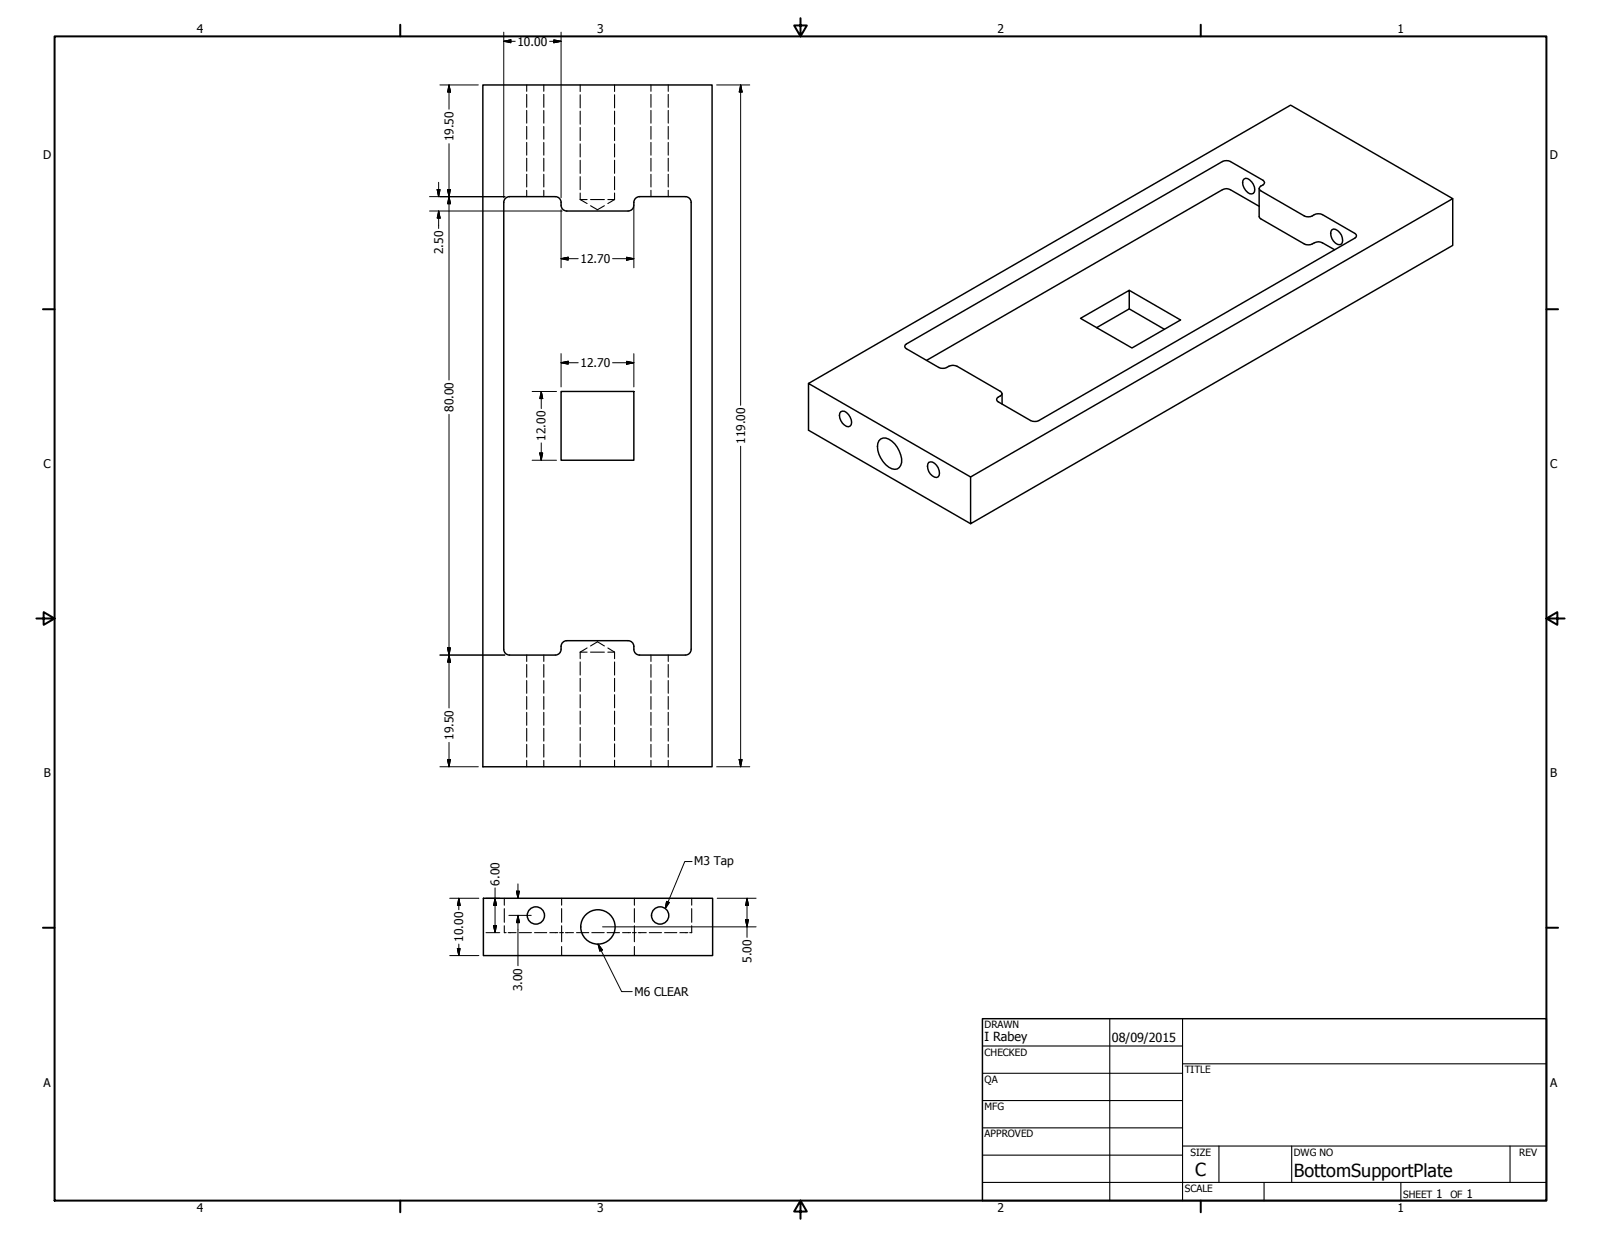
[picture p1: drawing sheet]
<svg xmlns="http://www.w3.org/2000/svg" width="559mm" height="432mm" viewBox="0 0 559 432" stroke-linecap="round" stroke-linejoin="round" font-family="sans-serif">
<!-- layer: Visible (ANSI) -->
<g fill="none" stroke="#000" stroke-width=".51">
<path d="M168.5 29.7h80v238h-80zM175.8 70.6v156M175.8 70.6a2 2 0 0 1 2-2h16a2 2 0 0 1 2 2M195.8 70.6a2.29 2.29 0 0 0 2 3.1h21.4a2.25 2.25 0 0 0 2-3.1M239.2 68.6h-16a2 2 0 0 0-2 2M239.2 68.6a2 2 0 0 1 2 2M241.2 70.6v156M434.2 62.5a2.02 2.02 0 0 1 2.7 1 3.3 3.3 0 0 1 .6 4 3.1 3.1 0 0 1-3.7-2.9v-1.6zM439.5 72l-10-5.8a2.75 2.75 0 0 0-2.8 0l-103.3 59.6M439.5 65.8v9.8l.2 .5 15.5 9.1a3.4 3.4 0 0 0 3.5-.4 2.87 2.87 0 0 1 2.9 0l4.2 2.4M507 69.3v16.4l-168.2 97.1v-16.3M464.9 80.2a2.11 2.11 0 0 1 2.7 1 3.5 3.5 0 0 1 .6 4 3 3 0 0 1-3.6-2.8l-.2-.9z"/>
<path d="M394.1 101.3l18 10.4-17 9.8-18-10.4 17-9.8v6.5l-11.3 6.6M394.1 107.8l12.3 7.1M195.8 136.7h25.4v24h-25.4zM282.2 133.9l56.6 32.6 168.2-97.2-56.5-32.6-168.3 97.2v16.3l56.6 32.6M315.9 120.5l110.8-64.1a3.2 3.2 0 0 1 2.8 0l11.3 6.5 .6 .9-.6 .8-1.1 .7-.2 .5 .6 .8 15.1 8.8a3.3 3.3 0 0 0 3.5-.5 3.4 3.4 0 0 1 2.9 0l11.3 6.6 .4 .4v.8l-110.7 64.1a3.4 3.4 0 0 1-2.9 0l-11.7-6.9v-.9l1.6-1.1 .2-.5-.7-.8-15.1-8.8a4.4 4.4 0 0 0-4.2 .7h-1.5l-.6-.2-11.3-6.6-.5-.4zM349.8 137.4v3.6M293.5 143.7a3.1 3.1 0 0 1 3.6 2.9 1.66 1.66 0 0 1-.9 2.4 4 4 0 0 1-3.1-4.8zM306.8 153.9a2.5 2.5 0 0 1 3.4-.6 9.3 9.3 0 0 1 4.5 8.1 2.58 2.58 0 0 1-1.7 2.4 2.58 2.58 0 0 1-2.8-.7 8.1 8.1 0 0 1-3.4-9.2zM324.2 161.4a3 3 0 0 1 3.6 2.9 1.69 1.69 0 0 1-.9 2.4 3.7 3.7 0 0 1-2.7-5.3zM175.8 226.7a2 2 0 0 0 2 2h16a2 2 0 0 0 2-2M195.8 226.6a2.27 2.27 0 0 1 2-3h21.4a2.23 2.23 0 0 1 2 3M221.2 226.7a2 2 0 0 0 2 2h16"/>
<path d="M241.2 226.7a2 2 0 0 1-2 2M168.7 313.6h80v20h-80z"/>
<circle cx="187" cy="319.6" r="3"/>
<circle cx="230.4" cy="319.6" r="3"/>
<circle cx="208.7" cy="323.6" r="6"/>
</g>
<!-- layer: Hidden (ANSI) -->
<g fill="none" stroke="#000" stroke-width=".38">
<path d="M183.8 29.7v2.2M183.8 33v4.5M183.8 38.5v4.5M189.8 29.7v2.2M189.8 33v4.5M189.8 38.5v4.5M202.5 29.7v2.2M202.5 33.1v4.6M202.5 38.8v4.6M214.5 29.7v2.2M214.5 33.1v4.6M214.5 38.8v4.6"/>
<path d="M227.2 29.7v2.2M227.2 33v4.5M227.2 38.5v4.5M233.2 29.7v2.2M233.2 33v4.5M233.2 38.5v4.5M183.8 44.1v4.5M183.8 49.7v4.5M183.8 55.2v4.6M189.8 44.1v4.5M189.8 49.7v4.5M189.8 55.2v4.6"/>
<path d="M202.5 44.5v4.6M202.5 50.2v4.6M202.5 55.9v4.6M214.5 44.5v4.6M214.5 50.2v4.6M214.5 55.9v4.6M227.2 44.1v4.5M227.2 49.7v4.5M227.2 55.2v4.6M233.2 44.1v4.5M233.2 49.7v4.5M233.2 55.2v4.6"/>
<path d="M183.8 60.8v4.5M183.8 66.4v2.2M189.8 60.8v4.5M189.8 66.4v2.2M202.5 69.7h2.4M202.5 69.7l2.4 1.4M202.5 61.7v4.5M202.5 67.4v2.3M206.1 69.7h4.8M206.1 71.8l2.4 1.4 2.4-1.4M212.2 69.7h2.3M214.5 69.7l-2.3 1.4"/>
<path d="M214.5 61.7v4.5M214.5 67.4v2.3M227.2 60.8v4.5M227.2 66.4v2.2M233.2 60.8v4.5M233.2 66.4v2.2M183.8 228.7v2.2M183.8 232v4.4M183.8 237.6v4.4M189.8 228.7v2.2M189.8 232v4.4M189.8 237.6v4.4"/>
<path d="M202.5 227.6v2.3M202.5 231.1v4.5M202.5 236.8v4.6M202.5 227.6h2.4M204.9 226.2l-2.4 1.4M206.1 227.6h4.8M206.1 225.5l2.4-1.5 2.4 1.5M212.2 227.6h2.3M212.2 226.2l2.3 1.4M214.5 227.6v2.3M214.5 231.1v4.5M214.5 236.8v4.6"/>
<path d="M227.2 228.7v2.2M227.2 232v4.4M227.2 237.6v4.4M233.2 228.7v2.2M233.2 232v4.4M233.2 237.6v4.4M183.8 243.1v4.5M183.8 248.7v4.5M183.8 254.3v4.4M183.8 259.8v4.5M189.8 243.1v4.5M189.8 248.7v4.5"/>
<path d="M189.8 254.3v4.4M189.8 259.8v4.5M202.5 242.5v4.6M202.5 248.2v4.6M202.5 253.9v4.6M202.5 259.7v4.5M214.5 242.5v4.6M214.5 248.2v4.6M214.5 253.9v4.6M214.5 259.7v4.5M227.2 243.1v4.5M227.2 248.7v4.5"/>
<path d="M227.2 254.3v4.4M227.2 259.8v4.5M233.2 243.1v4.5M233.2 248.7v4.5M233.2 254.3v4.4M233.2 259.8v4.5M183.8 265.4v2.3M189.8 265.4v2.3M202.5 265.4v2.3M214.5 265.4v2.3M227.2 265.4v2.3M233.2 265.4v2.3"/>
<path d="M176 313.6v2.4M176 317.2v4.7M196 313.6v2.4M196 317.2v4.7M221.4 313.6v2.4M221.4 317.2v4.7M241.4 313.6v2.4M241.4 317.2v4.7M176 323.2v2.4h.7M177.4 325.6h2.7M181.2 325.6h4.3M186.6 325.6h4.2"/>
<path d="M191.9 325.6h2.8M195.3 325.6h.7v3.1M196 323.2v2.4h.7M196 330.4v3.2M197.4 325.6h2.8M201.2 325.6h4.3M206.6 325.6h4.3M211.9 325.6h4.3M217.3 325.6h2.8M220.7 325.6h1.4M221.4 323.2v5.5M221.4 330.4v3.2"/>
<path d="M222.8 325.6h2.8M226.6 325.6h4.3M232 325.6h4.2M237.3 325.6h2.8M241.4 323.2v2.4h-.7"/>
</g>
<!-- layer: Border (ANSI) -->
<g fill="none" stroke="#000" stroke-width=".7">
<path d="M19 12.7h520.8v406.4h-520.8zM139.7 8.6v4.1M279.4 6.3v6.4l-2.2-3.8h4.4l-2.2 3.8M419.1 8.6v4.1M15 107.9h4M539.8 107.9h4M12.7 215.9h6.3l-3.8-2.2v4.4l3.8-2.2M539.8 215.9l3.8 2.2v-4.4l-3.8 2.2h6.3M15 323.8h4M539.8 323.8h4M139.7 419.1v4.1M279.4 419.1l2.2 3.8h-4.4l2.2-3.8v6.3"/>
<path d="M419.1 419.1v4.1"/>
</g>
<!-- layer: Title (ANSI) -->
<g fill="none" stroke="#000" stroke-width=".38">
<path d="M387.3 355.6v63.5M412.7 355.6v63.5M342.9 365.1h69.8M342.9 374.6h69.8M412.7 371.3h127.1M342.9 384.2h69.8M342.9 393.7h69.8M342.9 412.7h196.9M342.9 403.2h69.8M412.7 400h127.1M425.4 400v12.7M441.2 412.7v6.4"/>
<path d="M450.8 400v12.7M488.9 412.7v6.4M527 400v12.7"/>
</g>
<path d="M342.9 355.6h196.9v63.5h-196.9z" fill="none" stroke="#000" stroke-width=".51"/>
<!-- layer: Dimension (ANSI) -->
<g fill="none" stroke="#000" stroke-width=".35">
<path d="M175.8 14.4l2.5-.5v1zM175.8 14.4h4M175.8 11.2v57.8M191.8 14.4h4M193.3 13.9l2.5 .5-2.5 .5zM195.8 11.2v57.8M153.5 29.7h13.4M156.7 29.7l.5 2.4h-1zM156.7 29.7v8.4M250.1 29.7h11.6M258.5 29.7l.5 2.4h-1zM258.5 29.7v111.8"/>
<path d="M156.7 50.2v82.5M149.9 68.6h26.3M149.9 73.7h46.3M152.6 66.2h1l-.5 2.4zM153.1 73.7l.5 2.4h-1zM153.1 63.6v5M153.1 73.7v6.1M156.2 66.2h1l-.5 2.4zM156.7 68.6l.5 2.5h-1zM195.8 73.2v20.3M221.2 72.3v21.2M195.8 90.3l2.5-.5v1z"/>
<path d="M195.8 90.3h6M213.8 90.3h7.4M218.7 89.8l2.5 .5-2.5 .5zM185.7 136.7h8.5M188.9 136.7l.5 2.4h-1zM188.9 136.7v5.9M195.8 126.6l2.5-.5v1zM195.8 123.4v11.7M195.8 126.6h6M213.8 126.6h7.4M218.7 126.1l2.5 .5-2.5 .5zM221.2 123.4v11.7"/>
<path d="M156.7 144.7v102.4M188.4 158.1h1l-.5 2.6zM188.9 154.6v6.1M258.5 155.8v111.9M185.7 160.7h8.5M153.5 228.7h22.7M156.2 226.1h1l-.5 2.6zM156.7 228.7l.5 2.4h-1zM156.7 259.1v8.6M153.5 267.7h13.4M156.2 265.1h1l-.5 2.6zM250.1 267.7h11.6"/>
<path d="M258 265.1h1l-.5 2.6zM157 313.6h10.1M160.1 313.6l.5 2.4h-1zM160.1 313.6v4M169.6 313.6h4.8M172.8 313.6l.5 2.4h-1zM172.8 309.9v15.7M177.6 319.5h7.8M180.3 311.1h1l-.5 2.5zM180.8 319.5l.5 2.6h-1zM180.8 308.5v5.1M180.8 319.5v17.6"/>
<path d="M250.3 313.6h13.6M260.7 313.6l.5 2.4h-1zM260.7 313.6v13.6M157 333.6h10.1M159.6 331.1h1l-.5 2.5zM160.1 329.6v4M169.6 325.6h4.8M172.3 323.1h1l-.5 2.5zM210.3 323.5h53.6M260.2 321.1h1l-.5 2.4z"/>
</g>
<g fill="#000" stroke="#000" stroke-width=".35">
<path d="M175.8 14.4l2.5-.5zM175.8 14.4l2.5-.5v1zM193.3 14.9l2.5-.5zM193.3 13.9l2.5 .5-2.5 .5zM156.7 29.7l.5 2.4zM156.7 29.7l.5 2.4h-1zM258.5 29.7l.5 2.4zM258.5 29.7l.5 2.4h-1zM152.6 66.2l.5 2.4zM152.6 66.2h1l-.5 2.4zM153.1 73.7l.5 2.4zM153.1 73.7l.5 2.4h-1z"/>
<path d="M156.2 66.2l.5 2.4zM156.2 66.2h1l-.5 2.4zM156.7 68.6l.5 2.5zM156.7 68.6l.5 2.5h-1zM195.8 90.3l2.5-.5zM195.8 90.3l2.5-.5v1zM218.7 90.8l2.5-.5zM218.7 89.8l2.5 .5-2.5 .5zM188.9 136.7l.5 2.4zM188.9 136.7l.5 2.4h-1zM195.8 126.6l2.5-.5zM195.8 126.6l2.5-.5v1z"/>
<path d="M218.7 127.1l2.5-.5zM218.7 126.1l2.5 .5-2.5 .5zM188.4 158.1l.5 2.6zM188.4 158.1h1l-.5 2.6zM156.2 226.1l.5 2.6zM156.2 226.1h1l-.5 2.6zM156.7 228.7l.5 2.4zM156.7 228.7l.5 2.4h-1zM156.2 265.1l.5 2.6zM156.2 265.1h1l-.5 2.6zM258 265.1l.5 2.6zM258 265.1h1l-.5 2.6z"/>
<path d="M160.1 313.6l.5 2.4zM160.1 313.6l.5 2.4h-1zM172.8 313.6l.5 2.4zM172.8 313.6l.5 2.4h-1zM180.3 311.1l.5 2.5zM180.3 311.1h1l-.5 2.5zM260.7 313.6l.5 2.4zM260.7 313.6l.5 2.4h-1zM159.6 331.1l.5 2.5zM159.6 331.1h1l-.5 2.5zM172.3 323.1l.5 2.5zM172.3 323.1h1l-.5 2.5z"/>
<path d="M180.8 319.5l.5 2.6zM180.8 319.5l.5 2.6h-1zM260.2 321.1l.5 2.4zM260.2 321.1h1l-.5 2.4z"/>
</g>
<!-- layer: Symbol (ANSI) -->
<path d="M232.7 314.6l.9 .4-1.4 2.1zM241.6 300.7h-2.6l-6.8 16.4M208.7 329.6l1.5 2-.8 .4zM208.7 329.6l8.3 16.5h3.7" fill="none" stroke="#000" stroke-width=".35"/>
<path d="M232.7 314.6l-.5 2.5zM232.7 314.6l.9 .4-1.4 2.1zM208.7 329.6l1.5 2zM208.7 329.6l1.5 2-.8 .4z" fill="#000" stroke="#000" stroke-width=".35"/>
<g font-size="6.3">
<text x="417.2" y="410.6">C</text>
<text x="451.6" y="410.7">BottomSupportPlate</text>
</g>
<g font-size="4.4">
<text x="343.7" y="363.5">I Rabey</text>
<text x="388.1" y="363.7">08/09/2015</text>
</g>
<g font-size="4.2">
<text x="68.7" y="11.7">4</text>
<text x="208.4" y="11.7">3</text>
<text x="348.1" y="11.7">2</text>
<text x="487.8" y="11.7">1</text>
<text x="180.6" y="15.9">10.00</text>
<text x="158.2" y="49.3" transform="rotate(-90 158.2 49.3)">19.50</text>
<text x="15.1" y="55.5">D</text>
<text x="540.9" y="55.5">D</text>
<text x="154.6" y="88.7" transform="rotate(-90 154.6 88.7)">2.50</text>
<text x="202.6" y="91.8">12.70</text>
<text x="202.6" y="128.1">12.70</text>
<text x="158.2" y="143.8" transform="rotate(-90 158.2 143.8)">80.00</text>
<text x="190.4" y="153.9" transform="rotate(-90 190.4 153.9)">12.00</text>
<text x="260" y="155" transform="rotate(-90 260 155)">119.00</text>
<text x="15.2" y="163.4">C</text>
<text x="541" y="163.4">C</text>
<text x="158.2" y="258.3" transform="rotate(-90 158.2 258.3)">19.50</text>
<text x="15.3" y="271.4">B</text>
<text x="541.1" y="271.4">B</text>
<text x="242.3" y="301.9">M3 Tap</text>
<text x="174.3" y="309.1" transform="rotate(-90 174.3 309.1)">6.00</text>
<text x="161.6" y="328.8" transform="rotate(-90 161.6 328.8)">10.00</text>
<text x="262.3" y="336.1" transform="rotate(-90 262.3 336.1)">5.00</text>
<text x="182.3" y="346.1" transform="rotate(-90 182.3 346.1)">3.00</text>
<text x="221.4" y="347.7">M6 CLEAR</text>
<text x="15.2" y="379.3">A</text>
<text x="541" y="379.3">A</text>
<text x="501.3" y="418.3">1</text>
<text x="511.8" y="418.3">1</text>
<text x="68.7" y="423.2">4</text>
<text x="208.4" y="423.2">3</text>
<text x="348.1" y="423.2">2</text>
<text x="487.8" y="423.2">1</text>
</g>
<g font-size="3.5">
<text x="343.7" y="358.9">DRAWN</text>
<text x="343.7" y="368.5">CHECKED</text>
<text x="413.5" y="374.6">TITLE</text>
<text x="343.7" y="378">QA</text>
<text x="343.7" y="387.5">MFG</text>
<text x="343.7" y="397.1">APPROVED</text>
<text x="415.5" y="403.4">SIZE</text>
<text x="451.6" y="403.4">DWG NO</text>
<text x="530.3" y="403.4">REV</text>
<text x="413.5" y="416.1">SCALE</text>
<text x="489.7" y="418.3">SHEET</text>
<text x="506.2" y="418.3">OF</text>
</g>
</svg>
